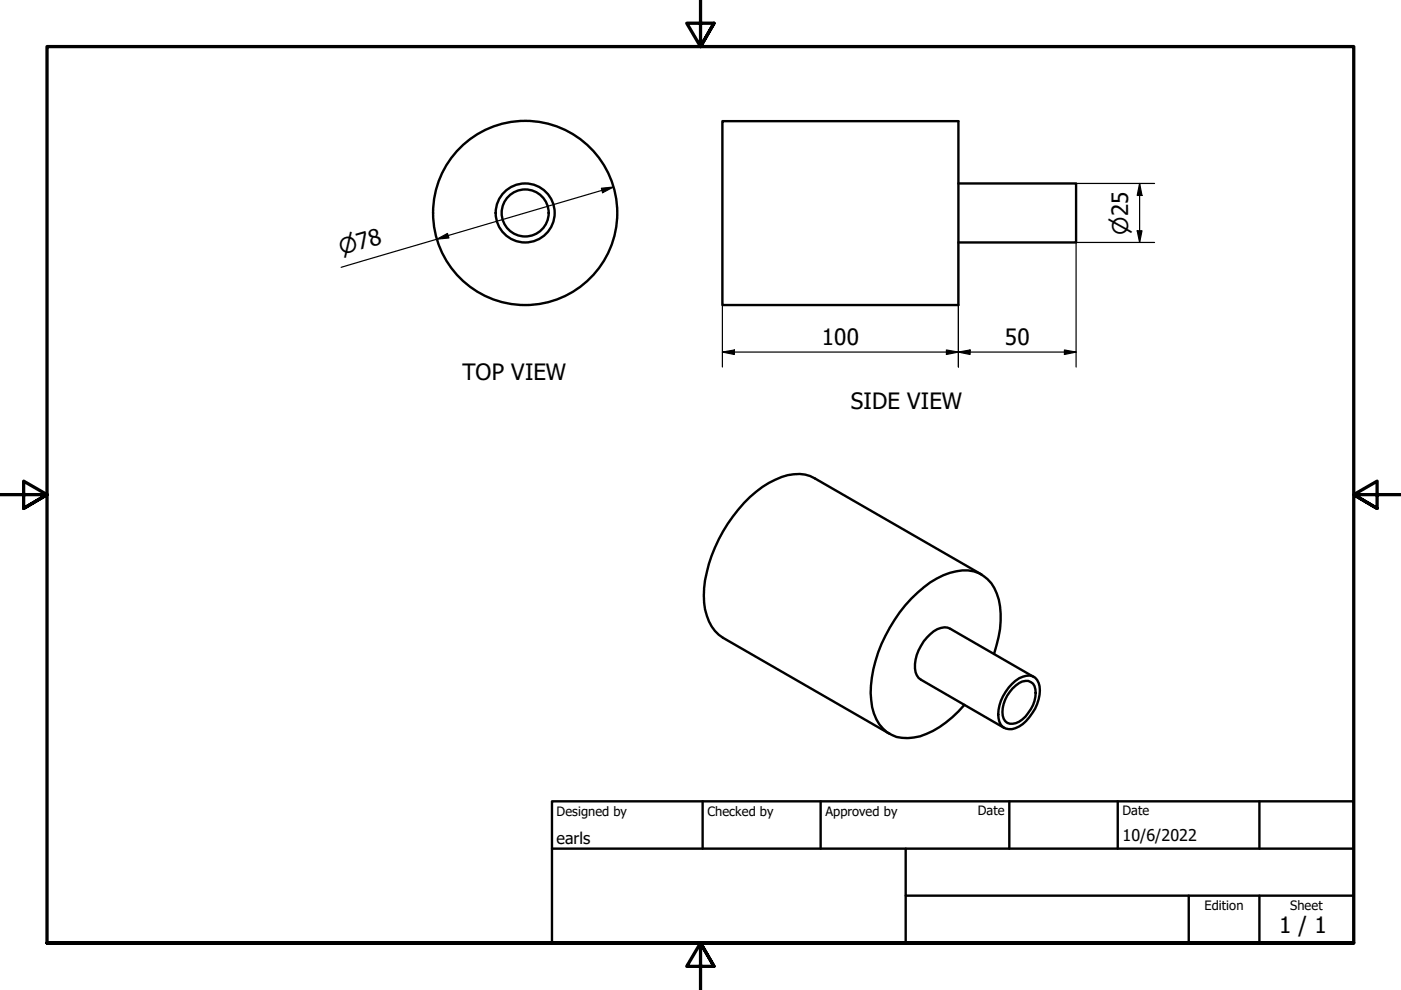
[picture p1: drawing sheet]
<svg xmlns="http://www.w3.org/2000/svg" width="297mm" height="210mm" viewBox="0 0 297 210" stroke-linecap="round" stroke-linejoin="round" font-family="sans-serif">
<!-- layer: Visible (ISO) -->
<g fill="none" stroke="#000" stroke-width=".51">
<path d="M153.2 25.7h50v39h-50zM203.2 38.9h25v12.5h-25M208.2 121.8l-35.4-20.4a8.5 8.5 0 0 0-8.4 .3 25.8 25.8 0 0 0-11.1 11 27.5 27.5 0 0 0-4 15.1 9.6 9.6 0 0 0 4 7.4l35.4 20.4M210.8 138.7a19.4 19.4 0 0 0 .5-12.9 7.1 7.1 0 0 0-8.5-4.7 18 18 0 0 0-9.6 5.8 30.5 30.5 0 0 0-8.6 20.1 10.4 10.4 0 0 0 3.4 8.2 8.4 8.4 0 0 0 8.4 .4 22.1 22.1 0 0 0 8.1-6.1M214.6 145a4.6 4.6 0 0 1 4.3-1.6 3.4 3.4 0 0 1 1.5 3.9 10.3 10.3 0 0 1-4.3 6.7 2.72 2.72 0 0 1-4.2-.9 8.4 8.4 0 0 1 2.7-8.1zM214.7 146a4.2 4.2 0 0 1 3.3-1.6 2.14 2.14 0 0 1 1.6 2.5 7.6 7.6 0 0 1-4.2 6.4 2.06 2.06 0 0 1-2.2-.3 2.06 2.06 0 0 1-.7-2 7.6 7.6 0 0 1 2.2-5zM219.2 143.5l-17.7-10.2a3.8 3.8 0 0 0-4.3 1.2 9.2 9.2 0 0 0-3.1 8l.7 1.2 .5 .4 17.6 10.2"/>
<circle cx="111.3" cy="45.2" r="5"/>
<circle cx="111.3" cy="45.2" r="6.3"/>
<circle cx="111.3" cy="45.2" r="19.5"/>
</g>
<!-- layer: Border (ISO) -->
<path d="M148.5 -.1v10l-2.9-5h5.8l-2.9 5 2.9-5M0 104.9h10l-5-2.9v5.8l5-2.9-5 2.9M297 104.9h-10l5-2.9v5.8l-5-2.9 5 2.9M10 199.9v-190h277v190h-277h277M151.4 204.9l-2.9-5 2.9 5h-5.8l2.9-5v10" fill="none" stroke="#000" stroke-width=".7"/>
<!-- layer: Title (ISO) -->
<path d="M117 169.9h170v30h-170zM117 179.9h170M149 169.9v10M174 169.9v10M192 179.9v20M214 169.9v10M237 169.9v10M267 169.9v10M192 189.9h95M252 189.9v10M267 189.9v10" fill="none" stroke="#000" stroke-width=".51"/>
<!-- layer: Dimension (ISO) -->
<g fill="none" stroke="#000" stroke-width=".25">
<path d="M127.5 39.9l2.5-.2-2.2 1.2zM130 39.7l-57.7 17M228.2 38.9h16.6M241.6 38.9l.5 2.5h-1zM241.6 38.9v12.5M92.6 50.7l2.3-1.2 .3 1zM203.2 51.4v26.4M241.1 48.9h1l-.5 2.5zM244.8 51.4h-16.6v26.4M153.2 74.6l2.5-.4v1zM153.2 74.6h75M153.2 64.7v13.1"/>
<path d="M200.7 74.2l2.5 .4-2.5 .6zM203.2 74.6l2.5-.4v1zM225.7 74.2l2.5 .4-2.5 .6z"/>
</g>
<g fill="#000">
<path d="M92.6 50.7l2.3-1.2 .3 1z" fill-rule="evenodd"/>
<path d="M127.5 39.9l2.5-.2-2.2 1.2z" fill-rule="evenodd"/>
<path d="M241.1 48.9h1l-.5 2.5z" fill-rule="evenodd"/>
<path d="M241.6 38.9l.5 2.5h-1z" fill-rule="evenodd"/>
<path d="M153.2 74.6l2.5-.4v1z" fill-rule="evenodd"/>
<path d="M200.7 74.2l2.5 .4-2.5 .6z" fill-rule="evenodd"/>
<path d="M203.2 74.6l2.5-.4v1z" fill-rule="evenodd"/>
<path d="M225.7 74.2l2.5 .4-2.5 .6z" fill-rule="evenodd"/>
</g>
<g font-size="4.8">
<text x="174.2" y="73.1">100</text>
<text x="213" y="73.1">50</text>
<text x="98" y="80.6">TOP VIEW</text>
<text x="180.4" y="86.6">SIDE VIEW</text>
<text x="271.2" y="197.8">1 / 1</text>
</g>
<g font-size="4.6">
<text x="239.2" y="49.8" transform="rotate(-90 239.2 49.8)">⌀25</text>
<text x="72.4" y="54.1" transform="rotate(-16 72.4 54.1)">⌀78</text>
</g>
<g font-size="3.4">
<text x="118" y="178.9">earls</text>
<text x="238" y="178.3">10/6/2022</text>
</g>
<g font-size="2.7">
<text x="118" y="173">Designed by</text>
<text x="150" y="173">Checked by</text>
<text x="175" y="173">Approved by</text>
<text x="207.3" y="172.9">Date</text>
<text x="238" y="172.9">Date</text>
<text x="255.4" y="193">Edition</text>
<text x="273.6" y="193">Sheet</text>
</g>
</svg>
